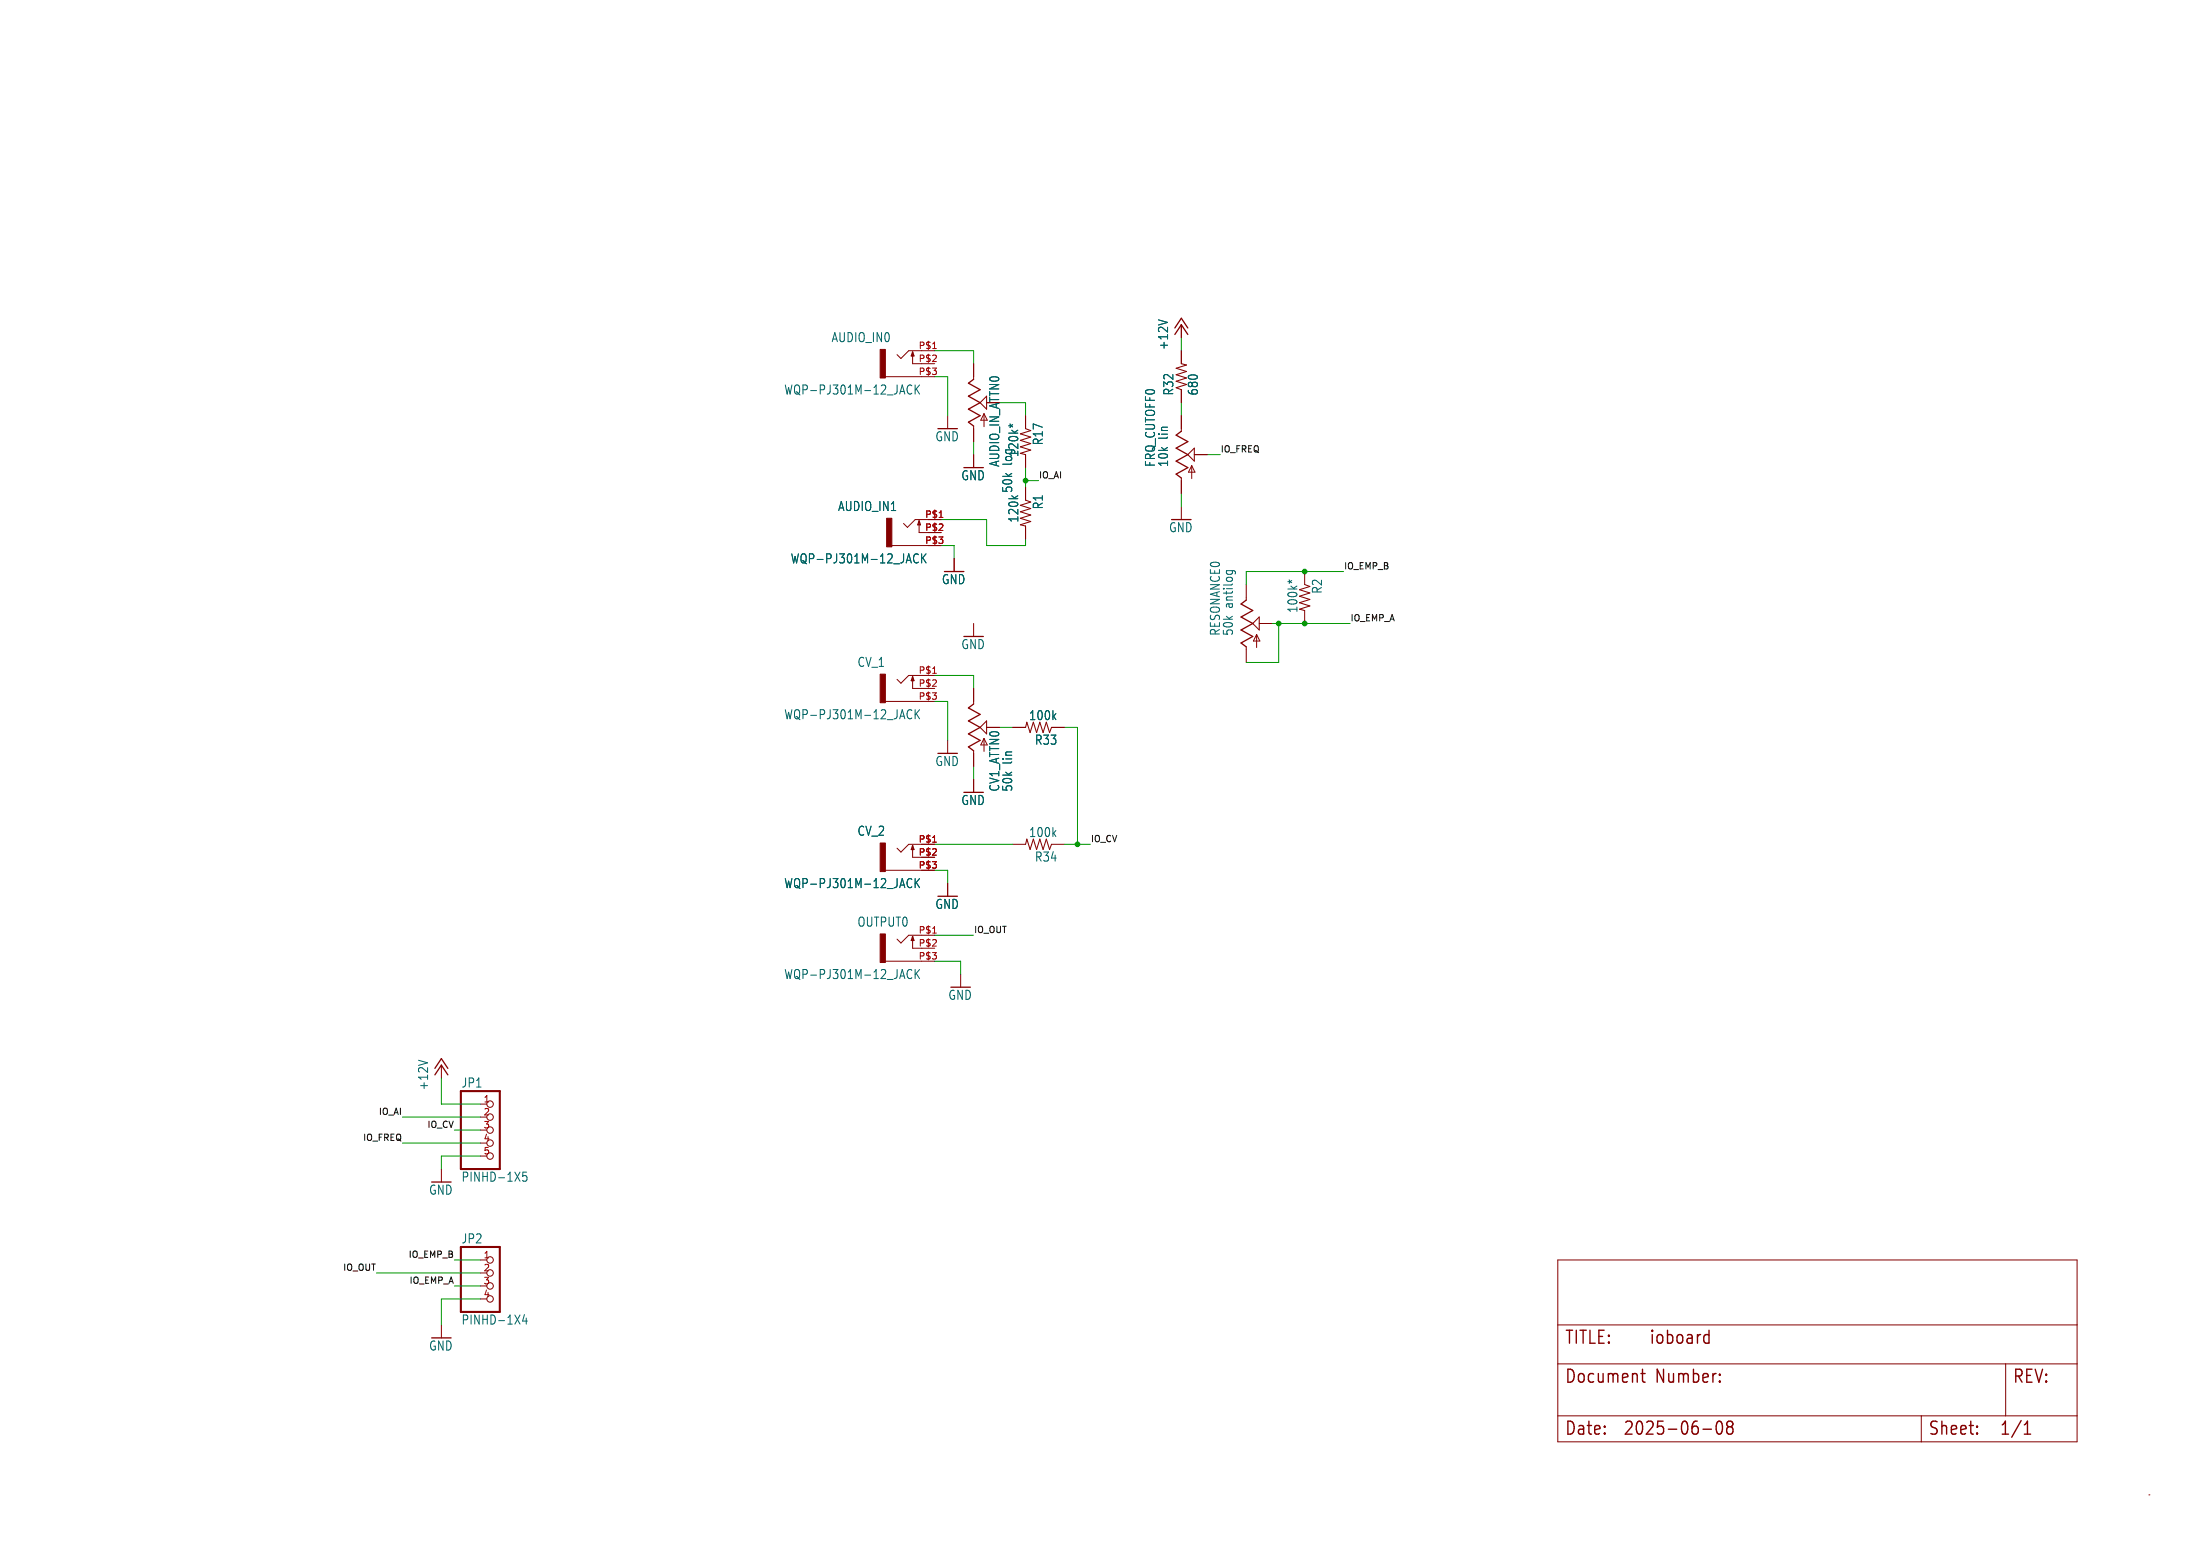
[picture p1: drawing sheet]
<svg xmlns="http://www.w3.org/2000/svg" width="430mm" height="302mm" viewBox="0 0 430 302" stroke-linecap="round" stroke-linejoin="round" font-family="sans-serif">
<g fill="none" stroke="#840000" stroke-width=".2">
<path d="M173.2 73.7h7.1M178.6 68.8v2.3h1.7M180.3 68.6h-2.5l-1.5 1.5-.8-.8M190.5 71.1v3.1M193 77.5l-1.2 1.2 1.2 1.3M231.1 63.5v2.5M231.1 68.6v2.5l1.1 .3-2.1 .6 2.1 .6-2.1 .7 2.1 .6-2.1 .6 2.1 .7-2.1 .6 1 .4v2.5M185.4 81.3v2.5M190.5 83.3v3.1M190.5 88.9v2.5M192.5 80.9l.7 1.3h-1.3zM192.5 80.9v2.5"/>
<path d="M200.7 81.3v2.5l1 .4-2.1 .6 2.1 .7-2.1 .6 2.1 .6-2.1 .7 2.1 .6-2.1 .6 1.1 .3v2.5M200.7 95.3v2.5l1 .4-2.1 .6 2.1 .6-2.1 .7 2.1 .6-2.1 .6 2.1 .7-2.1 .6 1.1 .3v2.5M231.1 81.3v3M231.1 93.5v3M231.1 99.1v2.5M232.4 88.9l1.3-1.3v2.6zM233.2 91.1l.6 1.2h-1.3zM233.2 91.1v2.5M233.7 88.9h2.5M174.5 106.7h7.1M179.8 101.9v2.2h1.8M181.6 101.6h-2.5l-1.6 1.5-.7-.7"/>
<path d="M186.7 109.2v2.6M243.8 114.3v3M255.3 111.8v2.5l1 .4-2 .6 2 .7-2 .6 2 .6-2 .7 2 .6-2 .6 1 .3v2.5M173.2 137.2h7.1M178.6 132.3v2.3h1.7M180.3 132.1h-2.5l-1.5 1.5-.8-.8M190.5 121.9v2.6M190.5 134.6v3.1M243.8 126.5v3M245.1 121.9l1.3-1.2v2.5zM245.9 124.1l.6 1.2h-1.3zM245.9 124.1v2.5"/>
<path d="M246.4 121.9h2.5M185.4 144.8v2.5M190.5 146.8v3.1M190.5 152.4v2.5M191.8 142.2l1.2-1.2v2.5zM192.5 144.4v2.5M192.5 144.4l.7 1.3h-1.3zM198.1 142.2h2.6l.2-1 .6 2.1 .7-2.1 .6 2.1 .7-2.1 .6 2.1 .6-2.1 .7 2.1 .3-1.1h2.6M173.2 170.2h7.1M178.6 165.4v2.2h1.7M180.3 165.1h-2.5l-1.5 1.5-.8-.7M185.4 172.7v2.6"/>
<path d="M198.1 165.1h2.6l.2-1 .6 2 .7-2 .6 2 .7-2 .6 2 .6-2 .7 2 .3-1h2.6M173.2 188h7.1M178.6 183.1v2.3h1.7M180.3 182.9h-2.5l-1.5 1.5-.8-.8M188 190.5v2.5M86.4 208.3v2.5M94 215.9h1.2M86.4 228.6v2.5M94 221h1.2M94 226.1h1.2M86.4 259.1v2.5M94 246.4h1.2"/>
<path d="M94 251.5h1.2M304.8 246.4h101.6v35.5h-101.6zM304.8 259.1h101.6M304.8 276.9h101.6M304.8 266.7h101.6M375.9 276.9v5M392.4 266.7v10.2M420.5 292.3h.1"/>
<circle cx="95.9" cy="215.9" r=".63"/>
<circle cx="95.9" cy="218.4" r=".63"/>
<circle cx="95.9" cy="221" r=".63"/>
<circle cx="95.9" cy="223.5" r=".63"/>
<circle cx="95.9" cy="226.1" r=".63"/>
<circle cx="95.9" cy="246.4" r=".63"/>
<circle cx="95.9" cy="251.5" r=".63"/>
<circle cx="95.9" cy="248.9" r=".63"/>
<circle cx="95.9" cy="254" r=".63"/>
</g>
<g fill="none" stroke="#840000" stroke-width=".25">
<path d="M178.6 68.8l.2 .8h-.5zM190.5 74.2l-1 .7 2.3 1.3-2.3 1.3 2.3 1.2-2.3 1.3 2.3 1.3-2.3 1.3 1 .7M229.9 65.4l1.2-1.9 1.3 1.9M229.9 64.1l1.2-1.9 1.3 1.9M231.1 84.3l-1 .8 2.3 1.3-2.3 1.2 2.3 1.3-2.3 1.3 2.3 1.2-2.3 1.3 1 .8M179.8 101.9l.3 .7h-.5zM243.8 117.3l-1 .8 2.3 1.3-2.3 1.3 2.3 1.2-2.3 1.3 2.3 1.3-2.3 1.2 1 .8M178.6 132.3l.2 .8h-.5zM190.5 137.7l-1 .7 2.3 1.3-2.3 1.3 2.3 1.2-2.3 1.3 2.3 1.3-2.3 1.3 1 .7M178.6 165.4l.2 .7h-.5zM178.6 183.1l.2 .8h-.5zM85.1 210.2l1.3-1.9 1.2 1.9"/>
<path d="M85.1 208.9l1.3-1.9 1.2 1.9"/>
</g>
<g fill="#840000" stroke="#840000" stroke-width=".2">
<path d="M173.5 101.3h1v5.6h-1z"/>
<path d="M172.2 131.8h1v5.6h-1z"/>
<path d="M172.2 68.3h1v5.6h-1z"/>
<path d="M172.2 164.8h1v5.6h-1z"/>
<path d="M172.2 182.6h1v5.6h-1z"/>
</g>
<path d="M182.5 68.2h.7M183.8 101.2h.7M182.5 131.7h.7M182.5 164.7h.7M182.5 182.5h.7" fill="none" stroke="#a90000" stroke-width=".2"/>
<g fill="none" stroke="#006464" stroke-width=".2">
<path d="M178.4 75.4h-.1a.51 .51 0 0 0-.8 .3v.6a.68 .68 0 0 0 .6 .8l.3-.2M179.1 75.3v1.8M179.3 76l.6 1.1M179.9 75.3l-.8 1M226.7 62.5l1.7 .6M197.4 83.3h.4M197.6 82.9l.2 .4M197.8 83.3l-.2 .3M197.8 83.3l.3 .2M198.1 83l-.3 .3M179.7 108.5l-.1-.1a.51 .51 0 0 0-.8 .3l-.1 .6a.68 .68 0 0 0 .7 .8l.3-.2M180.3 108.3v1.8"/>
<path d="M180.5 109.1l.7 1M181.2 108.3l-.9 1M240 111.6h1.4l.2 .1 .1 .4M240 111.6v.6M241.1 111.6v.6M252 113.7h.4M252.2 113.4l.2 .3M252.4 113.7l-.2 .4M252.4 113.7l.3 .3M252.7 113.5l-.3 .2M178.4 138.9h-.1a.51 .51 0 0 0-.8 .3v.6a.68 .68 0 0 0 .6 .8l.3-.2M179.1 138.8v1.8"/>
<path d="M179.3 139.5l.6 1.1M179.9 138.8l-.8 1M178.4 172l-.1-.1a.51 .51 0 0 0-.8 .3v.6a.68 .68 0 0 0 .6 .8l.3-.2M179.1 171.8v1.8M179.3 172.6l.6 1M179.9 171.8l-.8 1M178.4 189.7h-.1a.51 .51 0 0 0-.8 .3v.6a.68 .68 0 0 0 .6 .8l.3-.2M179.1 189.6v1.8M179.3 190.3l.6 1.1M179.9 189.6l-.8 1M81.9 207.3l1.8 .5M103 229.2h-.7l-.1 .9 .3-.2 .5 .1 .1 .2-.1 .6-.2 .2h-.3l-.3-.2"/>
<path d="M102.6 257.1l-.4 1.2h1M103 257.7v1.2"/>
</g>
<path d="M90.2 213.4h7.6v15.2h-7.6zM90.2 243.8h7.6v12.7h-7.6z" fill="none" stroke="#840000" stroke-width=".41"/>
<g fill="none" stroke="#840000" stroke-width=".27">
<path d="M321.1 268.6h.8M321.4 267.7v2.2l.1 .3 .4 .1M333.2 279.5h1.7M333.6 262.5l.2 .2 .6-.2M333.6 261.1l.2-.1 .6 .1M334.4 260.1v2.6M336.1 278a.49 .49 0 0 1 .5-.1 .49 .49 0 0 1 .3 .5 1.62 1.62 0 0 1-.4 2 .56 .56 0 0 1-.6-.4 2.27 2.27 0 0 1 .2-2zM336.5 270l.1 .2-.1 .1M336.5 270l-.1 .2 .1 .1M336.5 268.7v.3M336.5 270v.3M336.5 268.7l.1 .1-.1 .2"/>
<path d="M336.5 268.7l-.1 .1 .1 .2M338.3 279l-.3 .1a.83 .83 0 0 0 .3 1.3l.6-.1a.83 .83 0 0 0-.2-1.3M338.3 279l-.3-.1a.55 .55 0 0 1-.2-.6 .55 .55 0 0 1 .5-.4l.6 .1a.55 .55 0 0 1 .2 .6 .55 .55 0 0 1-.4 .4M338.3 279h.4M386.8 278.9l.1 .1-.1 .1M396.1 278.6l.6-.7v2.5M386.8 280.2l.1 .1-.1 .1M396.1 280.4h1.2"/>
</g>
<g fill="none" stroke="#009600" stroke-width=".2">
<path d="M182.9 68.6h7.6v2.5M182.9 73.7h2.5v7.6M195.6 78.7h5.1v2.6M231.1 66v2.6M231.1 78.7v2.6M190.5 86.4v2.5M200.7 91.4v3.9M200.7 94h2.5M231.1 96.5v2.6M236.2 88.9h2.6M184.1 106.7h2.6v2.5M184.1 101.6h8.9v5.1h7.7v-1.3"/>
<path d="M262.9 111.8h-19.1v2.5M182.9 132.1h7.6v2.5M182.9 137.2h2.5v7.6M248.9 121.9h15.3M250.2 121.9v7.6h-6.4M190.5 149.9v2.5M195.6 142.2h2.5M208.3 142.2h2.5v22.9M182.9 170.2h2.5v2.5M182.9 165.1h15.2M208.3 165.1h5.1M182.9 182.9h7.6"/>
<path d="M182.9 188h5.1v2.5M78.7 218.4h15.3M86.4 210.8v5.1h7.6M78.7 223.5h15.3M88.9 221h5.1M94 226.1h-7.6v2.5M73.7 248.9h20.3M88.9 246.4h5.1M88.9 251.5h5.1M94 254h-7.6v5.1"/>
</g>
<g fill="#009600" stroke="#009600" stroke-width=".2">
<circle cx="200.7" cy="94" r=".46"/>
<circle cx="210.8" cy="165.1" r=".46"/>
<circle cx="250.2" cy="121.9" r=".46"/>
<circle cx="255.3" cy="121.9" r=".46"/>
<circle cx="255.3" cy="111.8" r=".46"/>
</g>
<g font-size="3.5" fill="#840000">
<text x="306.1" y="263.2">TITLE:</text>
<text x="322.6" y="263.2">ioboard</text>
<text x="306.1" y="270.8">Document</text>
<text x="323.9" y="270.8">Number:</text>
<text x="393.7" y="270.8">REV:</text>
<text x="306.1" y="281">Date:</text>
<text x="317.5" y="281">2025-06-08</text>
<text x="377.2" y="281">Sheet:</text>
<text x="391.2" y="281">1/1</text>
</g>
<g font-size="2.5" fill="#006464">
<text x="162.6" y="67.1">AUDIO_IN0</text>
<text x="228.7" y="68.5" transform="rotate(-90 228.7 68.5)">+12V</text>
<text x="153.4" y="77.4">WQP-PJ301M-12_JACK</text>
<text x="229.8" y="77.4" transform="rotate(-90 229.8 77.4)">R32</text>
<text x="234.6" y="77.4" transform="rotate(-90 234.6 77.4)">680</text>
<text x="182.9" y="86.5">GND</text>
<text x="199.4" y="89.5" transform="rotate(-90 199.4 89.5)">120k*</text>
<text x="204.2" y="87.1" transform="rotate(-90 204.2 87.1)">R17</text>
<text x="228.7" y="86" transform="rotate(-90 228.7 86)">lin</text>
<text x="188" y="94.1">GND</text>
<text x="198.3" y="91.1" transform="rotate(-90 198.3 91.1)">log</text>
<text x="226.2" y="91.4" transform="rotate(-90 226.2 91.4)">FRQ_CUTOFF0</text>
<text x="228.7" y="91.4" transform="rotate(-90 228.7 91.4)">10k</text>
<text x="163.9" y="100.1">AUDIO_IN1</text>
<text x="198.3" y="96.5" transform="rotate(-90 198.3 96.5)">50k</text>
<text x="204.2" y="99.7" transform="rotate(-90 204.2 99.7)">R1</text>
<text x="199.4" y="102.3" transform="rotate(-90 199.4 102.3)">120k</text>
<text x="228.7" y="104.3">GND</text>
<text x="154.6" y="110.4">WQP-PJ301M-12_JACK</text>
<text x="184.2" y="114.4">GND</text>
<text x="241.4" y="119" transform="rotate(-90 241.4 119)">antilog</text>
<text x="254.1" y="119.9" transform="rotate(-90 254.1 119.9)">100k*</text>
<text x="258.9" y="116.2" transform="rotate(-90 258.9 116.2)">R2</text>
<text x="238.9" y="124.4" transform="rotate(-90 238.9 124.4)">RESONANCE0</text>
<text x="241.4" y="124.4" transform="rotate(-90 241.4 124.4)">50k</text>
<text x="167.7" y="130.6">CV_1</text>
<text x="188" y="127.1">GND</text>
<text x="153.4" y="140.9">WQP-PJ301M-12_JACK</text>
<text x="201.3" y="141">100k</text>
<text x="198.3" y="149.5" transform="rotate(-90 198.3 149.5)">lin</text>
<text x="202.4" y="145.8">R33</text>
<text x="182.9" y="150">GND</text>
<text x="198.3" y="154.9" transform="rotate(-90 198.3 154.9)">50k</text>
<text x="188" y="157.6">GND</text>
<text x="167.7" y="163.6">CV_2</text>
<text x="201.3" y="163.9">100k</text>
<text x="153.4" y="173.9">WQP-PJ301M-12_JACK</text>
<text x="202.4" y="168.7">R34</text>
<text x="182.9" y="177.9">GND</text>
<text x="167.7" y="181.4">OUTPUT0</text>
<text x="153.4" y="191.7">WQP-PJ301M-12_JACK</text>
<text x="185.5" y="195.7">GND</text>
<text x="84" y="213.3" transform="rotate(-90 84 213.3)">+12V</text>
<text x="90.2" y="212.9">JP1</text>
<text x="83.9" y="233.8">GND</text>
<text x="90.2" y="231.3">PINHD-1X5</text>
<text x="90.2" y="243.3">JP2</text>
<text x="90.2" y="259.2">PINHD-1X4</text>
<text x="83.9" y="264.3">GND</text>
</g>
<g font-size="2.5" fill="#840000">
<text x="195.7" y="91.4" transform="rotate(-90 195.7 91.4)">AUDIO_IN_ATTN0</text>
<text x="195.7" y="154.9" transform="rotate(-90 195.7 154.9)">CV1_ATTN0</text>
</g>
<g font-size="1.8" fill="#a90000">
<text x="179.7" y="68.3">P$1</text>
<text x="179.7" y="70.9">P$2</text>
<text x="179.7" y="73.4">P$3</text>
<text x="180.9" y="101.3">P$1</text>
<text x="180.9" y="103.9">P$2</text>
<text x="180.9" y="106.4">P$3</text>
<text x="179.7" y="131.8">P$1</text>
<text x="179.7" y="134.4">P$2</text>
<text x="179.7" y="136.9">P$3</text>
<text x="179.7" y="164.8">P$1</text>
<text x="179.7" y="167.4">P$2</text>
<text x="179.7" y="169.9">P$3</text>
<text x="179.7" y="182.6">P$1</text>
<text x="179.7" y="185.2">P$2</text>
<text x="179.7" y="187.7">P$3</text>
<text x="94.5" y="215.6">1</text>
<text x="94.5" y="218.2">2</text>
<text x="94.5" y="220.7">3</text>
<text x="94.5" y="223.3">4</text>
<text x="94.5" y="225.8">5</text>
<text x="94.5" y="246.1">1</text>
<text x="94.5" y="248.7">2</text>
<text x="94.5" y="251.2">3</text>
<text x="94.5" y="253.7">4</text>
</g>
<g font-size="1.7" fill="#0f0f0f">
<text x="238.8" y="88.6">IO_FREQ</text>
<text x="203.2" y="93.6">IO_AI</text>
<text x="262.9" y="111.4">IO_EMP_B</text>
<text x="264.2" y="121.6">IO_EMP_A</text>
<text x="213.4" y="164.8">IO_CV</text>
<text x="190.5" y="182.5">IO_OUT</text>
<text x="74" y="218.1">IO_AI</text>
<text x="83.5" y="220.6">IO_CV</text>
<text x="70.9" y="223.2">IO_FREQ</text>
<text x="67.1" y="248.6">IO_OUT</text>
<text x="79.9" y="246">IO_EMP_B</text>
<text x="80" y="251.1">IO_EMP_A</text>
</g>
</svg>
